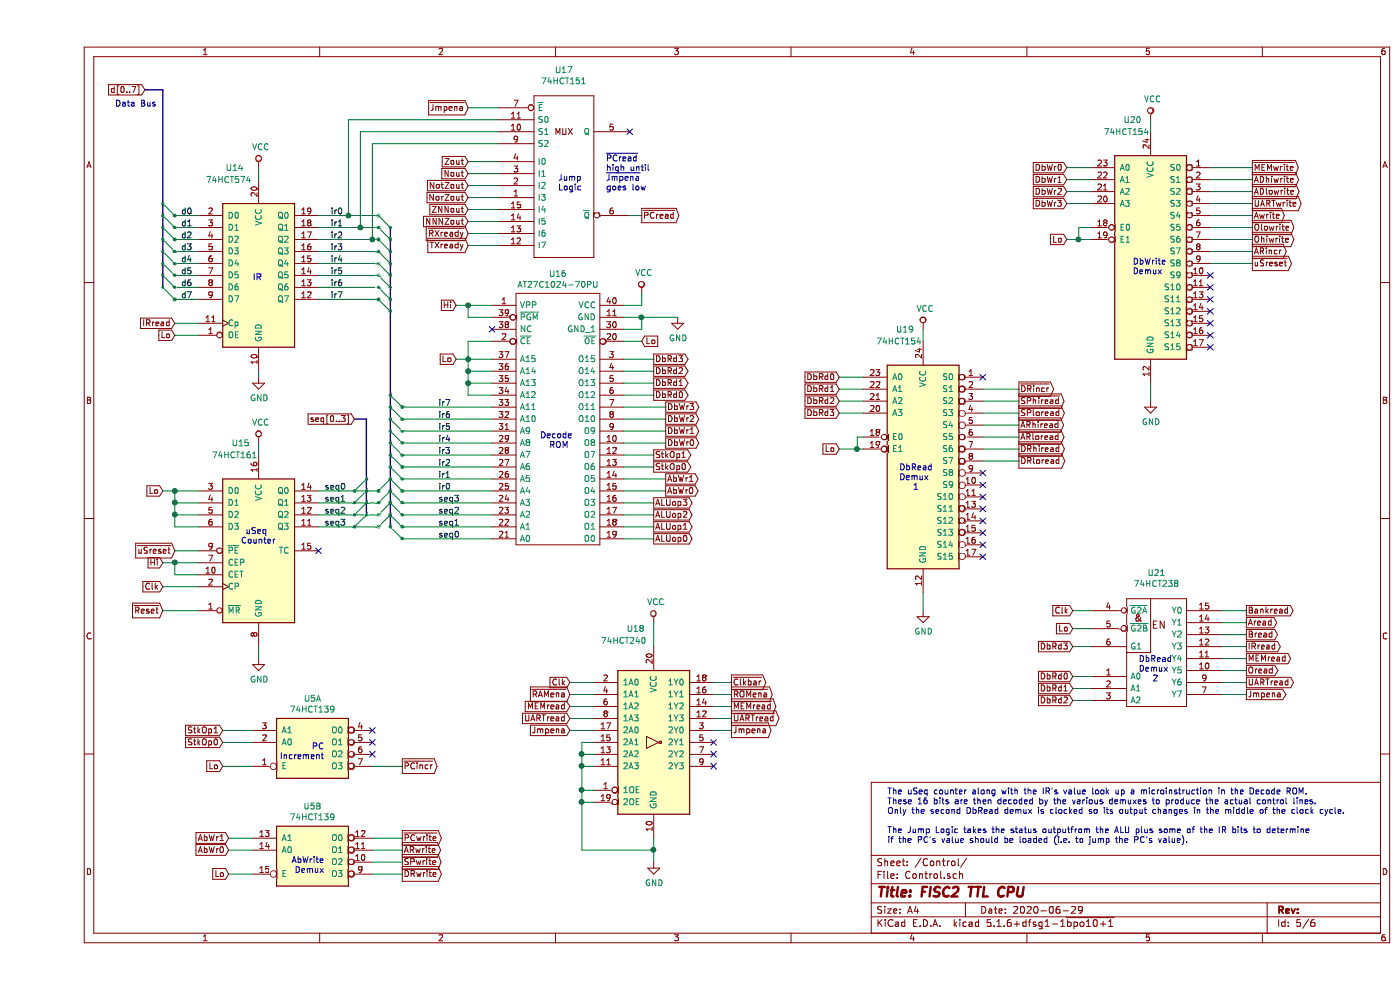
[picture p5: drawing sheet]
EESchema Schematic File Version 4
EELAYER 30 0
EELAYER END
$Descr A4 11693 8268
encoding utf-8
Sheet 5 6
Title "FISC2 TTL CPU"
Date "2020-06-29"
Rev ""
Comp ""
Comment1 ""
Comment2 ""
Comment3 ""
Comment4 ""
$EndDescr
$Comp
L 74xx:74LS161 U15
U 1 1
P 1850 4600
F 0 "U15" H 1700 5500 50  0000 C CNN
F 1 "74HCT161" H 1650 5400 50  0000 C CNN
F 2 "Package_SO:SOIC-16_3.9x9.9mm_P1.27mm" H 1850 4600 50  0001 C CNN
F 3 "http://www.ti.com/lit/gpn/sn74LS161" H 1850 4600 50  0001 C CNN
F 4 "uSeq Counter" H 1850 4600 50  0001 C CNN "Description"
	1    1850 4600
	1    0    0    -1  
$EndComp
$Comp
L 74xx_IEEE:74151 U17
U 1 1
P 4400 1450
F 0 "U17" H 4400 2316 50  0000 C CNN
F 1 "74HCT151" H 4400 2225 50  0000 C CNN
F 2 "Package_SO:SOIC-16_3.9x9.9mm_P1.27mm" H 4400 1450 50  0001 C CNN
F 3 "" H 4400 1450 50  0001 C CNN
F 4 "Jump Logic" H 4400 1450 50  0001 C CNN "Description"
	1    4400 1450
	1    0    0    -1  
$EndComp
$Comp
L AT27C1024:AT27C1024-70PU U16
U 1 1
P 3800 2550
F 0 "U16" H 4350 2815 50  0000 C CNN
F 1 "AT27C1024-70PU" H 4350 2724 50  0000 C CNN
F 2 "Package_DIP:DIP-40_W15.24mm" H 1350 4050 50  0001 L CNN
F 3 "http://www.atmel.com/images/doc0019.pdf" H 1350 3950 50  0001 L CNN
F 4 "Decode ROM" H 1350 3850 50  0001 L CNN "Description"
F 5 "4.826" H 1350 3750 50  0001 L CNN "Height"
F 6 "Microchip" H 1350 3650 50  0001 L CNN "Manufacturer_Name"
F 7 "AT27C1024-70PU" H 1350 3550 50  0001 L CNN "Manufacturer_Part_Number"
F 8 "556-AT27C102470PU" H 1350 3450 50  0001 L CNN "Mouser Part Number"
F 9 "https://www.mouser.com/Search/Refine.aspx?Keyword=556-AT27C102470PU" H 1350 3350 50  0001 L CNN "Mouser Price/Stock"
F 10 "6962768" H 1350 3250 50  0001 L CNN "RS Part Number"
F 11 "http://uk.rs-online.com/web/p/products/6962768" H 1350 3150 50  0001 L CNN "RS Price/Stock"
	1    3800 2550
	1    0    0    -1  
$EndComp
Entry Wire Line
	2950 1900 2850 1800
Entry Wire Line
	2950 2000 2850 1900
Entry Wire Line
	2950 2100 2850 2000
Entry Wire Line
	2950 2200 2850 2100
Entry Wire Line
	2950 2300 2850 2200
Entry Wire Line
	2950 2400 2850 2300
Entry Wire Line
	2950 2500 2850 2400
Entry Wire Line
	2950 2600 2850 2500
Wire Wire Line
	2350 1800 2600 1800
Wire Wire Line
	2350 2000 2800 2000
Wire Wire Line
	2850 2100 2350 2100
Wire Wire Line
	2350 2200 2850 2200
Wire Wire Line
	2850 2300 2350 2300
Wire Wire Line
	2350 2400 2850 2400
Wire Wire Line
	2850 2500 2350 2500
Entry Wire Line
	2950 4100 2850 4200
Entry Wire Line
	2950 4000 2850 4100
Entry Wire Line
	2950 4200 2850 4300
Entry Wire Line
	2950 4300 2850 4400
Entry Wire Line
	2950 4400 3050 4500
Entry Wire Line
	2950 4300 3050 4400
Entry Wire Line
	2950 4200 3050 4300
Entry Wire Line
	2950 4100 3050 4200
Entry Wire Line
	2950 4000 3050 4100
Entry Wire Line
	2950 3900 3050 4000
Entry Wire Line
	2950 3800 3050 3900
Entry Wire Line
	2950 3700 3050 3800
Entry Wire Line
	2950 3600 3050 3700
Entry Wire Line
	2950 3500 3050 3600
Entry Wire Line
	2950 3400 3050 3500
Entry Wire Line
	2950 3300 3050 3400
Wire Wire Line
	3050 3400 3800 3400
Wire Wire Line
	3800 3500 3050 3500
Wire Wire Line
	3050 3600 3800 3600
Wire Wire Line
	3800 3700 3050 3700
Wire Wire Line
	3050 3800 3800 3800
Wire Wire Line
	3800 3900 3050 3900
Wire Wire Line
	3050 4000 3800 4000
Wire Wire Line
	3800 4100 3050 4100
Wire Wire Line
	3050 4200 3800 4200
Wire Wire Line
	3800 4300 3050 4300
Wire Wire Line
	3050 4400 3800 4400
Wire Wire Line
	3800 4500 3050 4500
Text Label 2400 4100 0    50   ~ 0
seq0
Text Label 2400 4200 0    50   ~ 0
seq1
Text Label 2400 4300 0    50   ~ 0
seq2
Text Label 2400 4400 0    50   ~ 0
seq3
Text Label 2450 1800 0    50   ~ 0
ir0
Text Label 2450 1900 0    50   ~ 0
ir1
Text Label 2450 2000 0    50   ~ 0
ir2
Text Label 2450 2100 0    50   ~ 0
ir3
Text Label 2450 2200 0    50   ~ 0
ir4
Text Label 2450 2300 0    50   ~ 0
ir5
Text Label 2450 2400 0    50   ~ 0
ir6
Text Label 2450 2500 0    50   ~ 0
ir7
Text Label 3350 4500 0    50   ~ 0
seq0
Text Label 3350 4400 0    50   ~ 0
seq1
Text Label 3350 4300 0    50   ~ 0
seq2
Text Label 3350 4200 0    50   ~ 0
seq3
Text Label 3350 4100 0    50   ~ 0
ir0
Text Label 3350 4000 0    50   ~ 0
ir1
Text Label 3350 3900 0    50   ~ 0
ir2
Text Label 3350 3800 0    50   ~ 0
ir3
Text Label 3350 3700 0    50   ~ 0
ir4
Text Label 3350 3600 0    50   ~ 0
ir5
Text Label 3350 3500 0    50   ~ 0
ir6
Text Label 3350 3400 0    50   ~ 0
ir7
Text GLabel 3500 3000 0    50   Input ~ 0
Lo
Wire Wire Line
	3800 3000 3600 3000
Wire Wire Line
	3800 3300 3600 3300
Wire Wire Line
	3600 3300 3600 3200
Connection ~ 3600 3000
Wire Wire Line
	3600 3000 3500 3000
Wire Wire Line
	3800 3100 3600 3100
Connection ~ 3600 3100
Wire Wire Line
	3600 3100 3600 3000
Wire Wire Line
	3800 3200 3600 3200
Connection ~ 3600 3200
Wire Wire Line
	3600 3200 3600 3100
Wire Wire Line
	3800 2850 3600 2850
Wire Wire Line
	3600 2850 3600 3000
NoConn ~ 3800 2750
Text GLabel 3500 2550 0    50   Input ~ 0
Hi
Wire Wire Line
	3500 2550 3600 2550
Wire Wire Line
	3800 2650 3600 2650
Wire Wire Line
	3600 2650 3600 2550
Connection ~ 3600 2550
Wire Wire Line
	3600 2550 3800 2550
$Comp
L power:VCC #PWR054
U 1 1
P 5050 2450
F 0 "#PWR054" H 5050 2300 50  0001 C CNN
F 1 "VCC" H 5067 2623 50  0000 C CNN
F 2 "" H 5050 2450 50  0001 C CNN
F 3 "" H 5050 2450 50  0001 C CNN
	1    5050 2450
	1    0    0    -1  
$EndComp
Wire Wire Line
	4900 2550 5050 2550
Wire Wire Line
	5050 2550 5050 2450
$Comp
L power:GND #PWR057
U 1 1
P 5350 2650
F 0 "#PWR057" H 5350 2400 50  0001 C CNN
F 1 "GND" H 5355 2477 50  0000 C CNN
F 2 "" H 5350 2650 50  0001 C CNN
F 3 "" H 5350 2650 50  0001 C CNN
	1    5350 2650
	1    0    0    -1  
$EndComp
Wire Wire Line
	4900 2650 5050 2650
Wire Wire Line
	4900 2750 5050 2750
Wire Wire Line
	5050 2750 5050 2650
Connection ~ 5050 2650
Wire Wire Line
	5050 2650 5350 2650
Text GLabel 5050 2850 2    50   Input ~ 0
Lo
Wire Wire Line
	4900 2850 5050 2850
Text Notes 1700 4550 0    50   ~ 0
 uSeq\nCounter
Text Notes 1800 2350 0    50   ~ 0
IR
Text Notes 4200 3750 0    50   ~ 0
Decode\n  ROM
$Comp
L power:VCC #PWR052
U 1 1
P 1850 3700
F 0 "#PWR052" H 1850 3550 50  0001 C CNN
F 1 "VCC" H 1867 3873 50  0000 C CNN
F 2 "" H 1850 3700 50  0001 C CNN
F 3 "" H 1850 3700 50  0001 C CNN
	1    1850 3700
	1    0    0    -1  
$EndComp
$Comp
L power:GND #PWR053
U 1 1
P 1850 5500
F 0 "#PWR053" H 1850 5250 50  0001 C CNN
F 1 "GND" H 1855 5327 50  0000 C CNN
F 2 "" H 1850 5500 50  0001 C CNN
F 3 "" H 1850 5500 50  0001 C CNN
	1    1850 5500
	1    0    0    -1  
$EndComp
Wire Wire Line
	1850 5400 1850 5500
Wire Wire Line
	1850 3700 1850 3800
$Comp
L power:GND #PWR051
U 1 1
P 1850 3150
F 0 "#PWR051" H 1850 2900 50  0001 C CNN
F 1 "GND" H 1855 2977 50  0000 C CNN
F 2 "" H 1850 3150 50  0001 C CNN
F 3 "" H 1850 3150 50  0001 C CNN
	1    1850 3150
	1    0    0    -1  
$EndComp
Wire Wire Line
	1850 3100 1850 3150
$Comp
L power:VCC #PWR050
U 1 1
P 1850 1400
F 0 "#PWR050" H 1850 1250 50  0001 C CNN
F 1 "VCC" H 1867 1573 50  0000 C CNN
F 2 "" H 1850 1400 50  0001 C CNN
F 3 "" H 1850 1400 50  0001 C CNN
	1    1850 1400
	1    0    0    -1  
$EndComp
Wire Wire Line
	1850 1400 1850 1500
Wire Bus Line
	1050 750  900  750 
Text GLabel 900  750  0    50   Input ~ 0
d[0..7]
Entry Wire Line
	1050 2400 1150 2500
Entry Wire Line
	1050 2300 1150 2400
Entry Wire Line
	1050 2200 1150 2300
Entry Wire Line
	1050 2100 1150 2200
Entry Wire Line
	1050 2000 1150 2100
Entry Wire Line
	1050 1900 1150 2000
Entry Wire Line
	1050 1800 1150 1900
Text Label 1200 2500 0    50   ~ 0
d7
Text Label 1200 2400 0    50   ~ 0
d6
Text Label 1200 2300 0    50   ~ 0
d5
Text Label 1200 2200 0    50   ~ 0
d4
Text Label 1200 2100 0    50   ~ 0
d3
Text Label 1200 2000 0    50   ~ 0
d2
Text Label 1200 1900 0    50   ~ 0
d1
Text Label 1200 1800 0    50   ~ 0
d0
Text GLabel 1150 2700 0    50   Input ~ 0
IRread
Text GLabel 1150 2800 0    50   Input ~ 0
Lo
Wire Wire Line
	1150 2700 1350 2700
Wire Wire Line
	1150 2800 1350 2800
Text GLabel 1050 4100 0    50   Input ~ 0
Lo
Wire Wire Line
	1050 4100 1150 4100
Wire Wire Line
	1350 4400 1150 4400
Wire Wire Line
	1150 4400 1150 4300
Connection ~ 1150 4100
Wire Wire Line
	1150 4100 1350 4100
Wire Wire Line
	1350 4200 1150 4200
Connection ~ 1150 4200
Wire Wire Line
	1150 4200 1150 4100
Wire Wire Line
	1350 4300 1150 4300
Connection ~ 1150 4300
Wire Wire Line
	1150 4300 1150 4200
NoConn ~ 2350 4600
Text GLabel 1050 5100 0    50   Input ~ 0
~Reset
Wire Wire Line
	1050 5100 1350 5100
Text GLabel 1050 4900 0    50   Input ~ 0
Clk
Wire Wire Line
	1050 4900 1350 4900
Text GLabel 1050 4700 0    50   Input ~ 0
Hi
Wire Wire Line
	1050 4700 1150 4700
Wire Wire Line
	1350 4800 1150 4800
Wire Wire Line
	1150 4800 1150 4700
Connection ~ 1150 4700
Wire Wire Line
	1150 4700 1350 4700
Text GLabel 1150 4600 0    50   Input ~ 0
~uSreset
Wire Wire Line
	1150 4600 1350 4600
Text GLabel 5150 4500 2    50   Output ~ 0
ALUop0
Text GLabel 5150 4400 2    50   Output ~ 0
ALUop1
Text GLabel 5150 4300 2    50   Output ~ 0
ALUop2
Text GLabel 5150 4200 2    50   Output ~ 0
ALUop3
Wire Wire Line
	4900 4200 5150 4200
Wire Wire Line
	5150 4300 4900 4300
Wire Wire Line
	4900 4400 5150 4400
Wire Wire Line
	5150 4500 4900 4500
Text GLabel 10150 2200 2    50   Output ~ 0
~uSreset
Wire Wire Line
	4900 3000 5150 3000
Text GLabel 5250 3700 2    50   Output ~ 0
DbWr0
Text GLabel 5250 3600 2    50   Output ~ 0
DbWr1
Text GLabel 5250 3500 2    50   Output ~ 0
DbWr2
Text GLabel 5250 4100 2    50   Output ~ 0
AbWr0
Text GLabel 5250 4000 2    50   Output ~ 0
AbWr1
Text GLabel 5150 3300 2    50   Output ~ 0
DbRd0
Text GLabel 5150 3200 2    50   Output ~ 0
DbRd1
Text GLabel 5150 3100 2    50   Output ~ 0
DbRd2
Text GLabel 5150 3000 2    50   Output ~ 0
DbRd3
Text GLabel 5150 3900 2    50   Output ~ 0
StkOp0
Text GLabel 5150 3800 2    50   Output ~ 0
StkOp1
Wire Wire Line
	4900 3100 5150 3100
Wire Wire Line
	4900 3200 5150 3200
Wire Wire Line
	5150 3300 4900 3300
Wire Wire Line
	4900 3400 5250 3400
Wire Wire Line
	5250 3500 4900 3500
Wire Wire Line
	4900 3600 5250 3600
Wire Wire Line
	5250 3700 4900 3700
Wire Wire Line
	4900 3800 5150 3800
Wire Wire Line
	5150 3900 4900 3900
Wire Wire Line
	4900 4000 5250 4000
Wire Wire Line
	5250 4100 4900 4100
Text GLabel 3600 1350 0    50   Input ~ 0
Zout
Text GLabel 3600 1450 0    50   Input ~ 0
Nout
Text GLabel 3600 1550 0    50   Input ~ 0
NotZout
Text GLabel 3600 1650 0    50   Input ~ 0
NorZout
Text GLabel 3600 1750 0    50   Input ~ 0
ZNNout
Text GLabel 3600 1850 0    50   Input ~ 0
NNNZout
Text GLabel 3600 1950 0    50   Input ~ 0
~RXready
Text GLabel 3600 2050 0    50   Input ~ 0
~TXready
Wire Wire Line
	3600 1350 3850 1350
Wire Wire Line
	3600 1450 3850 1450
Wire Wire Line
	3600 1550 3850 1550
Wire Wire Line
	3600 1650 3850 1650
Wire Wire Line
	3600 1750 3850 1750
Wire Wire Line
	3600 1850 3850 1850
Wire Wire Line
	3600 1950 3850 1950
Wire Wire Line
	3600 2050 3850 2050
Text Notes 4350 1600 0    50   ~ 0
Jump\nLogic
NoConn ~ 4950 1100
Wire Wire Line
	2850 1900 2700 1900
Connection ~ 2600 1800
Wire Wire Line
	2600 1800 2850 1800
Connection ~ 2700 1900
Wire Wire Line
	2700 1900 2350 1900
Connection ~ 2800 2000
Wire Wire Line
	2800 2000 2850 2000
Text GLabel 10150 1500 2    50   Output ~ 0
~ADhiwrite
Text GLabel 10150 1600 2    50   Output ~ 0
~ADlowrite
Text GLabel 10150 1400 2    50   Output ~ 0
~MEMwrite
Text GLabel 10150 1700 2    50   Output ~ 0
~UARTwrite
Text GLabel 10150 1800 2    50   Output ~ 0
~Awrite
Text GLabel 10150 1900 2    50   Output ~ 0
~Olowrite
$Comp
L 74xx:74LS139 U5
U 2 1
P 2300 7100
F 0 "U5" H 2300 7467 50  0000 C CNN
F 1 "74HCT139" H 2300 7376 50  0000 C CNN
F 2 "Package_SO:SOIC-16_3.9x9.9mm_P1.27mm" H 2300 7100 50  0001 C CNN
F 3 "http://www.ti.com/lit/gpn/sn74LS139" H 2300 7100 50  0001 C CNN
F 4 "PCinicr and AbWr Demux" H 2300 7100 50  0001 C CNN "Description"
	2    2300 7100
	1    0    0    -1  
$EndComp
Text GLabel 1600 7000 0    50   Input ~ 0
AbWr1
Text GLabel 1600 7100 0    50   Input ~ 0
AbWr0
Wire Wire Line
	1600 7000 1800 7000
Wire Wire Line
	1600 7100 1800 7100
Text Notes 2400 7300 2    50   ~ 0
AbWrite\nDemux
Text GLabel 3050 7000 2    50   Output ~ 0
~PCwrite
Text GLabel 3050 7100 2    50   Output ~ 0
~ARwrite
Text GLabel 3050 7200 2    50   Output ~ 0
~SPwrite
Wire Wire Line
	2800 7000 3050 7000
Wire Wire Line
	2800 7100 3050 7100
Wire Wire Line
	2800 7200 3050 7200
Wire Wire Line
	1600 7300 1800 7300
$Comp
L 74xx:74LS139 U5
U 1 1
P 2300 6200
F 0 "U5" H 2300 6567 50  0000 C CNN
F 1 "74HCT139" H 2300 6476 50  0000 C CNN
F 2 "Package_SO:SOIC-16_3.9x9.9mm_P1.27mm" H 2300 6200 50  0001 C CNN
F 3 "http://www.ti.com/lit/gpn/sn74LS139" H 2300 6200 50  0001 C CNN
F 4 "PCinicr and AbWr Demux" H 2300 6200 50  0001 C CNN "Description"
	1    2300 6200
	1    0    0    -1  
$EndComp
Text GLabel 1550 6100 0    50   Input ~ 0
StkOp1
Text GLabel 1550 6200 0    50   Input ~ 0
StkOp0
Wire Wire Line
	1550 6100 1800 6100
Wire Wire Line
	1550 6200 1800 6200
Wire Wire Line
	1550 6400 1800 6400
$Comp
L power:VCC #PWR058
U 1 1
P 7400 2750
F 0 "#PWR058" H 7400 2600 50  0001 C CNN
F 1 "VCC" H 7417 2923 50  0000 C CNN
F 2 "" H 7400 2750 50  0001 C CNN
F 3 "" H 7400 2750 50  0001 C CNN
	1    7400 2750
	1    0    0    -1  
$EndComp
$Comp
L power:GND #PWR059
U 1 1
P 7400 5100
F 0 "#PWR059" H 7400 4850 50  0001 C CNN
F 1 "GND" H 7405 4927 50  0000 C CNN
F 2 "" H 7400 5100 50  0001 C CNN
F 3 "" H 7400 5100 50  0001 C CNN
	1    7400 5100
	1    0    0    -1  
$EndComp
Wire Wire Line
	7400 2850 7400 2750
Wire Wire Line
	7400 4950 7400 5100
Text GLabel 6700 3150 0    50   Input ~ 0
DbRd0
Text GLabel 6700 3250 0    50   Input ~ 0
DbRd1
Text GLabel 6700 3350 0    50   Input ~ 0
DbRd2
Text GLabel 6700 3450 0    50   Input ~ 0
DbRd3
Wire Wire Line
	6700 3150 6900 3150
Wire Wire Line
	6900 3250 6700 3250
Wire Wire Line
	6700 3350 6900 3350
Wire Wire Line
	6900 3450 6700 3450
Text Notes 7200 4100 0    50   ~ 0
DbRead\nDemux\n   1
Text GLabel 6700 3750 0    50   Input ~ 0
Lo
Wire Wire Line
	6900 3750 6850 3750
Wire Wire Line
	6900 3650 6850 3650
Wire Wire Line
	6850 3650 6850 3750
Connection ~ 6850 3750
Wire Wire Line
	6850 3750 6700 3750
NoConn ~ 7900 3150
Text GLabel 5050 1800 2    50   Output ~ 0
~PCread
Text GLabel 8200 3550 2    50   Output ~ 0
~ARhiread
Text GLabel 8200 3650 2    50   Output ~ 0
~ARloread
Text GLabel 8200 3350 2    50   Output ~ 0
~SPhiread
Text GLabel 8200 3450 2    50   Output ~ 0
~SPloread
Text GLabel 10100 5200 2    50   Output ~ 0
Aread
Text GLabel 10100 5300 2    50   Output ~ 0
Bread
Text GLabel 10100 5400 2    50   Output ~ 0
IRread
Text GLabel 10100 5500 2    50   Output ~ 0
MEMread
Text GLabel 10100 5600 2    50   Output ~ 0
Oread
Text GLabel 10100 5700 2    50   Output ~ 0
UARTread
Text GLabel 10100 5800 2    50   Output ~ 0
Jmpena
Text GLabel 3600 900  0    50   Input ~ 0
~Jmpena
Wire Wire Line
	3600 900  3850 900 
Wire Wire Line
	4950 1800 5050 1800
Wire Wire Line
	7900 3350 8200 3350
Wire Wire Line
	8200 3650 7900 3650
Wire Wire Line
	7900 3750 8200 3750
Text GLabel 3050 6400 2    50   Output ~ 0
~PCincr
NoConn ~ 2800 6100
NoConn ~ 2800 6300
Wire Wire Line
	2800 6400 3050 6400
NoConn ~ 2800 6200
Wire Wire Line
	1350 2500 1150 2500
Wire Wire Line
	1150 2400 1350 2400
Wire Wire Line
	1350 2300 1150 2300
Wire Wire Line
	1150 2200 1350 2200
Wire Wire Line
	1350 2100 1150 2100
Wire Wire Line
	1150 2000 1350 2000
Wire Wire Line
	1350 1900 1150 1900
Wire Wire Line
	1150 1800 1350 1800
Entry Wire Line
	1050 1700 1150 1800
$Comp
L 74xx:74HCT574 U14
U 1 1
P 1850 2300
F 0 "U14" H 1650 3200 50  0000 C CNN
F 1 "74HCT574" H 1600 3100 50  0000 C CNN
F 2 "Package_SO:SOIC-20W_7.5x12.8mm_P1.27mm" H 1850 2300 50  0001 C CNN
F 3 "http://www.ti.com/lit/gpn/sn74HCT574" H 1850 2300 50  0001 C CNN
F 4 "IR" H 1850 2300 50  0001 C CNN "Description"
	1    1850 2300
	1    0    0    -1  
$EndComp
Text Notes 650  900  0    50   ~ 0
Data Bus
$Comp
L 74xx:74HCT240 U18
U 1 1
P 5150 6200
F 0 "U18" H 5000 7150 50  0000 C CNN
F 1 "74HCT240" H 4900 7050 50  0000 C CNN
F 2 "Package_SO:SOIC-20W_7.5x12.8mm_P1.27mm" H 5150 6200 50  0001 C CNN
F 3 "https://assets.nexperia.com/documents/data-sheet/74HC_HCT240.pdf" H 5150 6200 50  0001 C CNN
F 4 "Inverter" H 5150 6200 50  0001 C CNN "Description"
	1    5150 6200
	1    0    0    -1  
$EndComp
$Comp
L power:VCC #PWR055
U 1 1
P 5150 5200
F 0 "#PWR055" H 5150 5050 50  0001 C CNN
F 1 "VCC" H 5167 5373 50  0000 C CNN
F 2 "" H 5150 5200 50  0001 C CNN
F 3 "" H 5150 5200 50  0001 C CNN
	1    5150 5200
	1    0    0    -1  
$EndComp
Wire Wire Line
	5150 5200 5150 5400
$Comp
L power:GND #PWR056
U 1 1
P 5150 7200
F 0 "#PWR056" H 5150 6950 50  0001 C CNN
F 1 "GND" H 5155 7027 50  0000 C CNN
F 2 "" H 5150 7200 50  0001 C CNN
F 3 "" H 5150 7200 50  0001 C CNN
	1    5150 7200
	1    0    0    -1  
$EndComp
Wire Wire Line
	5150 7000 5150 7100
Wire Wire Line
	5150 7100 4550 7100
Wire Wire Line
	4550 7100 4550 6700
Wire Wire Line
	4550 6600 4650 6600
Connection ~ 5150 7100
Wire Wire Line
	5150 7100 5150 7200
Wire Wire Line
	4650 6700 4550 6700
Connection ~ 4550 6700
Wire Wire Line
	4550 6700 4550 6600
Text GLabel 5800 5700 2    50   Output ~ 0
~Clkbar
Text GLabel 8650 5100 0    50   Input ~ 0
Clk
Text GLabel 4450 5800 0    50   Input ~ 0
~RAMena
Text GLabel 5800 5800 2    50   Output ~ 0
~ROMena
Text Notes 4750 1600 0    50   ~ 0
~PCread\nhigh until\n~Jmpena\ngoes low
Text GLabel 2650 3500 0    50   Input ~ 0
seq[0..3]
Wire Bus Line
	2650 3500 2750 3500
Entry Wire Line
	2650 4100 2750 4000
Entry Wire Line
	2650 4200 2750 4100
Entry Wire Line
	2650 4300 2750 4200
Entry Wire Line
	2650 4400 2750 4300
Text Notes 7100 7050 0    50   ~ 0
The uSeq counter along with the IR's value look up a microinstruction in the Decode ROM.\nThese 16 bits are then decoded by the various demuxes to produce the actual control lines.\nOnly the second DbRead demux is clocked so its output changes in the middle of the clock cycle.\n\nThe Jump Logic takes the status outputfrom the ALU plus some of the IR bits to determine\nif the PC's value should be loaded (i.e. to jump the PC's value).
Text Notes 2400 6350 2    50   ~ 0
PC\nIncrement
Text GLabel 1600 7300 0    50   Input ~ 0
Lo
Text GLabel 1550 6400 0    50   Input ~ 0
Lo
Wire Wire Line
	7900 3450 8200 3450
Wire Wire Line
	7900 3550 8200 3550
NoConn ~ 5650 6400
Text GLabel 8200 3750 2    50   Output ~ 0
~DRhiread
Text GLabel 8200 3850 2    50   Output ~ 0
~DRloread
Text GLabel 10150 2100 2    50   Output ~ 0
~ARincr
Text GLabel 10100 5100 2    50   Output ~ 0
Bankread
Text GLabel 3050 7300 2    50   Output ~ 0
~DRwrite
Wire Wire Line
	2800 7300 3050 7300
Wire Wire Line
	4550 6600 4550 6400
Wire Wire Line
	4550 6400 4650 6400
Connection ~ 4550 6600
Text GLabel 10150 2000 2    50   Output ~ 0
~Ohiwrite
$Comp
L 74xx:74LS154 U19
U 1 1
P 7400 3850
F 0 "U19" H 7250 4950 50  0000 C CNN
F 1 "74HCT154" H 7200 4850 50  0000 C CNN
F 2 "Package_SO:SOIC-24W_7.5x15.4mm_P1.27mm" H 7400 3850 50  0001 C CNN
F 3 "http://www.ti.com/lit/gpn/sn74LS154" H 7400 3850 50  0001 C CNN
F 4 "DbRead Demux 1" H 7400 3850 50  0001 C CNN "Description"
	1    7400 3850
	1    0    0    -1  
$EndComp
Text GLabel 8200 3250 2    50   Output ~ 0
~DRincr
Wire Wire Line
	3850 1000 2600 1000
Wire Wire Line
	2600 1000 2600 1800
Wire Wire Line
	3850 1100 2700 1100
Wire Wire Line
	2700 1100 2700 1900
Wire Wire Line
	3850 1200 2800 1200
Wire Wire Line
	2800 1200 2800 2000
Text GLabel 5250 3400 2    50   Output ~ 0
DbWr3
Wire Wire Line
	7900 3850 8200 3850
NoConn ~ 7900 3950
NoConn ~ 7900 4050
NoConn ~ 7900 4150
NoConn ~ 7900 4250
NoConn ~ 7900 4350
NoConn ~ 7900 4450
NoConn ~ 7900 4550
NoConn ~ 7900 4650
$Comp
L 74xx:74LS154 U20
U 1 1
P 9300 2100
F 0 "U20" H 9150 3200 50  0000 C CNN
F 1 "74HCT154" H 9100 3100 50  0000 C CNN
F 2 "Package_SO:SOIC-24W_7.5x15.4mm_P1.27mm" H 9300 2100 50  0001 C CNN
F 3 "http://www.ti.com/lit/gpn/sn74LS154" H 9300 2100 50  0001 C CNN
F 4 "DbWrite Demux" H 9300 2100 50  0001 C CNN "Description"
	1    9300 2100
	1    0    0    -1  
$EndComp
Text Notes 9150 2300 0    50   ~ 0
DbWrite\nDemux
Text GLabel 8600 1700 0    50   Input ~ 0
DbWr3
Wire Wire Line
	8600 1400 8800 1400
Wire Wire Line
	8600 1500 8800 1500
Wire Wire Line
	8600 1600 8800 1600
Wire Wire Line
	8600 1700 8800 1700
Text GLabel 8600 2000 0    50   Input ~ 0
Lo
Wire Wire Line
	8600 2000 8700 2000
Wire Wire Line
	8800 1900 8700 1900
Wire Wire Line
	8700 1900 8700 2000
Connection ~ 8700 2000
Wire Wire Line
	8700 2000 8800 2000
Wire Wire Line
	9800 1400 10150 1400
Wire Wire Line
	10150 1500 9800 1500
Wire Wire Line
	9800 1600 10150 1600
Wire Wire Line
	10150 1700 9800 1700
Wire Wire Line
	9800 1800 10150 1800
Wire Wire Line
	10150 1900 9800 1900
Wire Wire Line
	9800 2000 10150 2000
Wire Wire Line
	10150 2100 9800 2100
Wire Wire Line
	9800 2200 10150 2200
NoConn ~ 9800 2300
NoConn ~ 9800 2400
NoConn ~ 9800 2500
NoConn ~ 9800 2600
NoConn ~ 9800 2700
NoConn ~ 9800 2800
NoConn ~ 9800 2900
$Comp
L power:VCC #PWR060
U 1 1
P 9300 1000
F 0 "#PWR060" H 9300 850 50  0001 C CNN
F 1 "VCC" H 9317 1173 50  0000 C CNN
F 2 "" H 9300 1000 50  0001 C CNN
F 3 "" H 9300 1000 50  0001 C CNN
	1    9300 1000
	1    0    0    -1  
$EndComp
$Comp
L power:GND #PWR061
U 1 1
P 9300 3350
F 0 "#PWR061" H 9300 3100 50  0001 C CNN
F 1 "GND" H 9305 3177 50  0000 C CNN
F 2 "" H 9300 3350 50  0001 C CNN
F 3 "" H 9300 3350 50  0001 C CNN
	1    9300 3350
	1    0    0    -1  
$EndComp
Wire Wire Line
	9300 3200 9300 3350
Wire Wire Line
	9300 1000 9300 1100
$Comp
L 74xx_IEEE:74HC238 U21
U 1 1
P 9350 5300
F 0 "U21" H 9350 5816 50  0000 C CNN
F 1 "74HCT238" H 9350 5725 50  0000 C CNN
F 2 "Package_SO:SOIC-16_3.9x9.9mm_P1.27mm" H 9350 5300 50  0001 C CNN
F 3 "" H 9350 5300 50  0001 C CNN
F 4 "DbRead Demux 2" H 9350 5300 50  0001 C CNN "Description"
	1    9350 5300
	1    0    0    -1  
$EndComp
Text Notes 9200 5700 0    50   ~ 0
DbRead\nDemux\n   2
Text GLabel 8600 1400 0    50   Input ~ 0
DbWr0
Text GLabel 8600 1500 0    50   Input ~ 0
DbWr1
Text GLabel 8600 1600 0    50   Input ~ 0
DbWr2
Text GLabel 8650 5650 0    50   Input ~ 0
DbRd0
Text GLabel 8650 5750 0    50   Input ~ 0
DbRd1
Text GLabel 8650 5850 0    50   Input ~ 0
DbRd2
Wire Wire Line
	8650 5650 8800 5650
Wire Wire Line
	8650 5750 8800 5750
Wire Wire Line
	8650 5850 8800 5850
Text GLabel 8650 5400 0    50   Input ~ 0
DbRd3
Wire Wire Line
	8650 5400 8800 5400
Text GLabel 8650 5250 0    50   Input ~ 0
Lo
Wire Wire Line
	8650 5250 8800 5250
Wire Wire Line
	8650 5100 8800 5100
Wire Wire Line
	9900 5100 10100 5100
Wire Wire Line
	9900 5200 10100 5200
Wire Wire Line
	9900 5300 10100 5300
Wire Wire Line
	9900 5400 10100 5400
Wire Wire Line
	9900 5500 10100 5500
Wire Wire Line
	9900 5600 10100 5600
Wire Wire Line
	9900 5700 10100 5700
Wire Wire Line
	9900 5800 10100 5800
Wire Wire Line
	7900 3250 8200 3250
Text GLabel 4450 5700 0    50   Input ~ 0
Clk
Wire Wire Line
	4450 5700 4650 5700
Wire Wire Line
	4650 5800 4450 5800
Connection ~ 4550 6400
Wire Wire Line
	4650 6200 4550 6200
Wire Wire Line
	4550 6200 4550 6300
Wire Wire Line
	4650 6300 4550 6300
Connection ~ 4550 6300
Wire Wire Line
	4550 6300 4550 6400
Wire Wire Line
	5800 5700 5650 5700
Wire Wire Line
	5800 5800 5650 5800
NoConn ~ 5650 6200
NoConn ~ 5650 6300
Text GLabel 5800 5900 2    50   Output ~ 0
~MEMread
Text GLabel 4450 5900 0    50   Input ~ 0
MEMread
Text GLabel 5800 6000 2    50   Output ~ 0
~UARTread
Text GLabel 5800 6100 2    50   Output ~ 0
~Jmpena
Text GLabel 4450 6000 0    50   Input ~ 0
UARTread
Text GLabel 4450 6100 0    50   Input ~ 0
Jmpena
Wire Wire Line
	4450 5900 4650 5900
Wire Wire Line
	4450 6000 4650 6000
Wire Wire Line
	4450 6100 4650 6100
Wire Wire Line
	5650 5900 5800 5900
Wire Wire Line
	5650 6000 5800 6000
Wire Wire Line
	5650 6100 5800 6100
Wire Wire Line
	2350 4400 2850 4400
Wire Wire Line
	2350 4100 2850 4100
Wire Wire Line
	2350 4200 2850 4200
Wire Wire Line
	2350 4300 2850 4300
Wire Bus Line
	2750 3500 2750 4300
Wire Bus Line
	1050 750  1050 2400
Wire Bus Line
	2950 1900 2950 4400
$EndSCHEMATC
